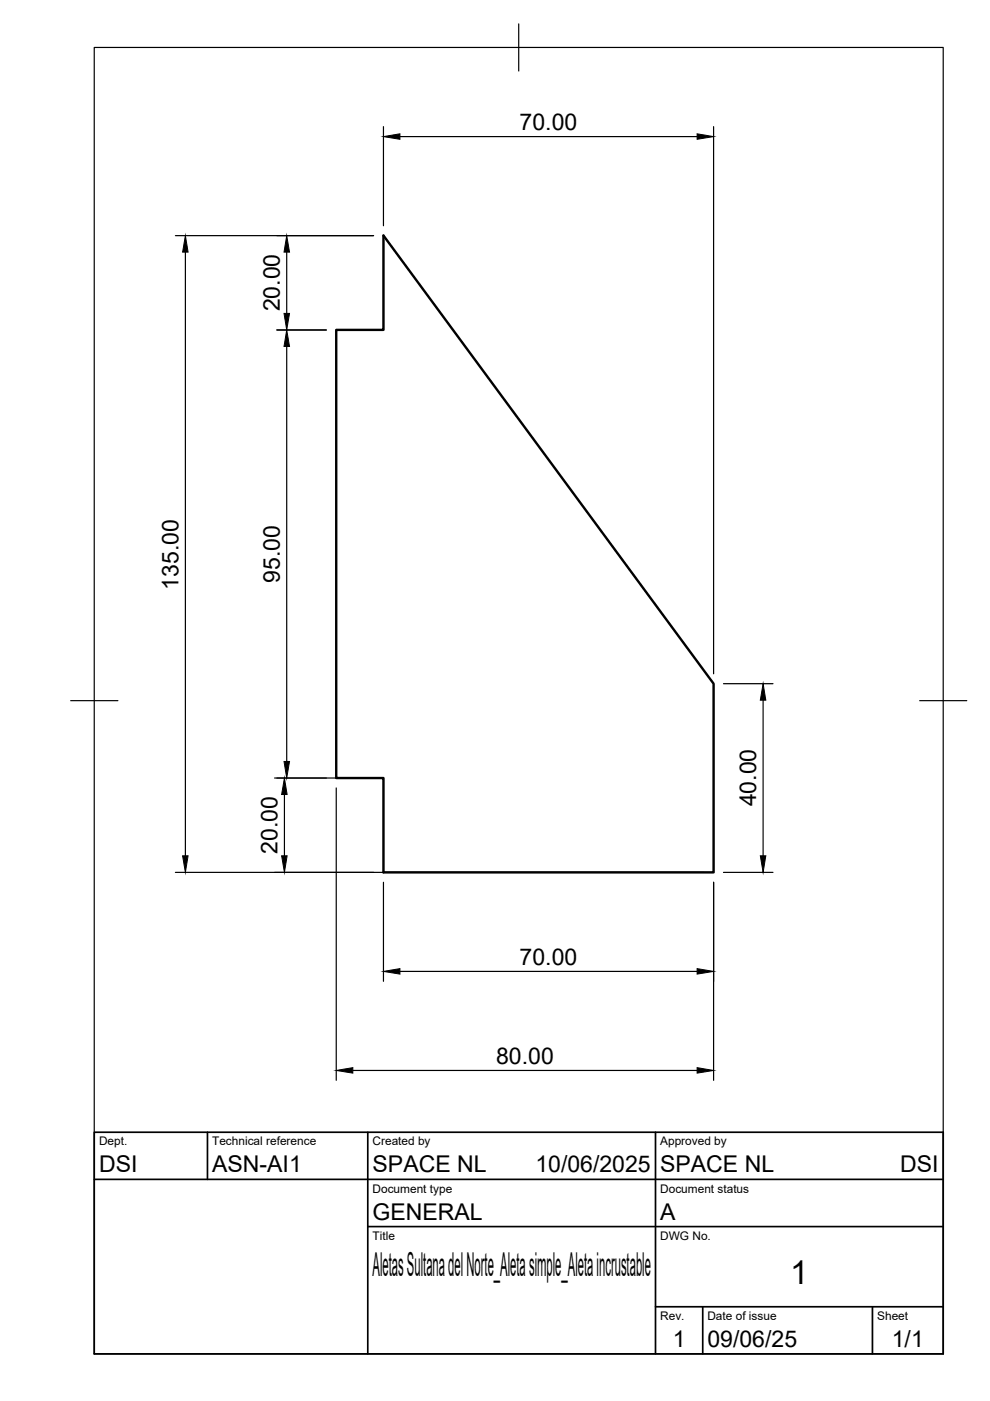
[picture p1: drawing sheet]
<svg xmlns="http://www.w3.org/2000/svg" width="210mm" height="297mm" viewBox="0 0 210 297" stroke-linecap="round" stroke-linejoin="round" font-family="sans-serif">
<!-- layer: Visible -->
<path d="M81.3 49.9l70 95.1v40h-70v-20h-10v-95.1h10z" fill="none" stroke="#000" stroke-width=".51"/>
<!-- layer: TITLEBLOCK -->
<path d="M20 240.1h180v46.9h-180zM20 250h180M44 240.1v9.9M78 240.1v46.9M139 240.1v46.9M78 260.1h122M139 277.1h61M149 277.1v9.9M185 277.1v9.9" fill="none" stroke="#000" stroke-width=".36"/>
<!-- layer: BORDER -->
<path d="M20 10.1h180v276.9h-180zM110 5.1v10M15 148.6h10M195 148.6h10" fill="none" stroke="#000" stroke-width=".25"/>
<!-- layer: FD_Dimensions -->
<g fill="none" stroke="#000" stroke-width=".25">
<path d="M81.3 26.8v21.1M84.8 29h63M151.3 26.8v116.1M37.2 50h42M39.3 53.5v127.9M60.8 53.5v12.9M58.7 70h10.5M60.8 73.5v87.9M153.4 145h10.5M161.8 148.4v33M58.2 165h21M60.3 168.5v12.9"/>
<path d="M71.3 167.1v62M37.2 185h112M81.3 187.1v21M151.3 187.1v42M153.4 185h10.5M84.8 206h63M74.8 227h73"/>
</g>
<g fill="#000" stroke="#000" stroke-width=".21">
<path d="M81.3 29l3.5-.6v1.1zM147.8 28.4l3.5 .6-3.5 .5zM39.3 50l.6 3.5h-1.2zM60.8 50l.6 3.5h-1.2zM60.8 70l.6 3.5h-1.2zM60.2 66.4h1.2l-.6 3.6zM161.8 145l.6 3.4h-1.2zM60.3 165l.6 3.5h-1.2zM60.2 161.4h1.2l-.6 3.6zM38.7 181.4h1.2l-.6 3.6zM59.7 181.4h1.2l-.6 3.6zM161.2 181.4h1.2l-.6 3.6z"/>
<path d="M81.3 206l3.5-.6v1.1zM147.8 205.4l3.5 .6-3.5 .5zM71.3 227l3.5-.6v1.1zM147.8 226.4l3.5 .6-3.5 .5z"/>
</g>
<g font-size="7">
<text x="79" y="270.6">Aletas Sultana del Norte_Aleta simple_Aleta incrustable</text>
<text x="167.5" y="272.3">1</text>
</g>
<g font-size="4.9">
<text x="110.2" y="27.5">70.00</text>
<text x="59.3" y="66" transform="rotate(-90 59.3 66)">20.00</text>
<text x="37.8" y="125.1" transform="rotate(-90 37.8 125.1)">135.00</text>
<text x="59.3" y="123.6" transform="rotate(-90 59.3 123.6)">95.00</text>
<text x="160.3" y="171" transform="rotate(-90 160.3 171)">40.00</text>
<text x="58.8" y="181" transform="rotate(-90 58.8 181)">20.00</text>
<text x="110.2" y="204.5">70.00</text>
<text x="105.2" y="225.5">80.00</text>
<text x="21" y="248.5">DSI</text>
<text x="45" y="248.5">ASN-AI1</text>
<text x="79" y="248.5">SPACE NL</text>
<text x="113.5" y="248.5">10/06/2025</text>
<text x="140" y="248.5">SPACE NL</text>
<text x="190.8" y="248.5">DSI</text>
<text x="79" y="258.6">GENERAL</text>
<text x="140" y="258.6">A</text>
<text x="142.6" y="285.7">1</text>
<text x="150" y="285.5">09/06/25</text>
<text x="189.1" y="285.7">1/1</text>
</g>
<g font-size="2.5">
<text x="21" y="242.9">Dept.</text>
<text x="45" y="242.9">Technical reference</text>
<text x="79" y="242.9">Created by</text>
<text x="140" y="242.9">Approved by</text>
<text x="79" y="252.8">Document type</text>
<text x="140" y="252.8">Document status</text>
<text x="79" y="262.9">Title</text>
<text x="140" y="262.9">DWG No.</text>
<text x="140" y="279.9">Rev.</text>
<text x="150" y="279.9">Date of issue</text>
<text x="186" y="279.9">Sheet</text>
</g>
</svg>
